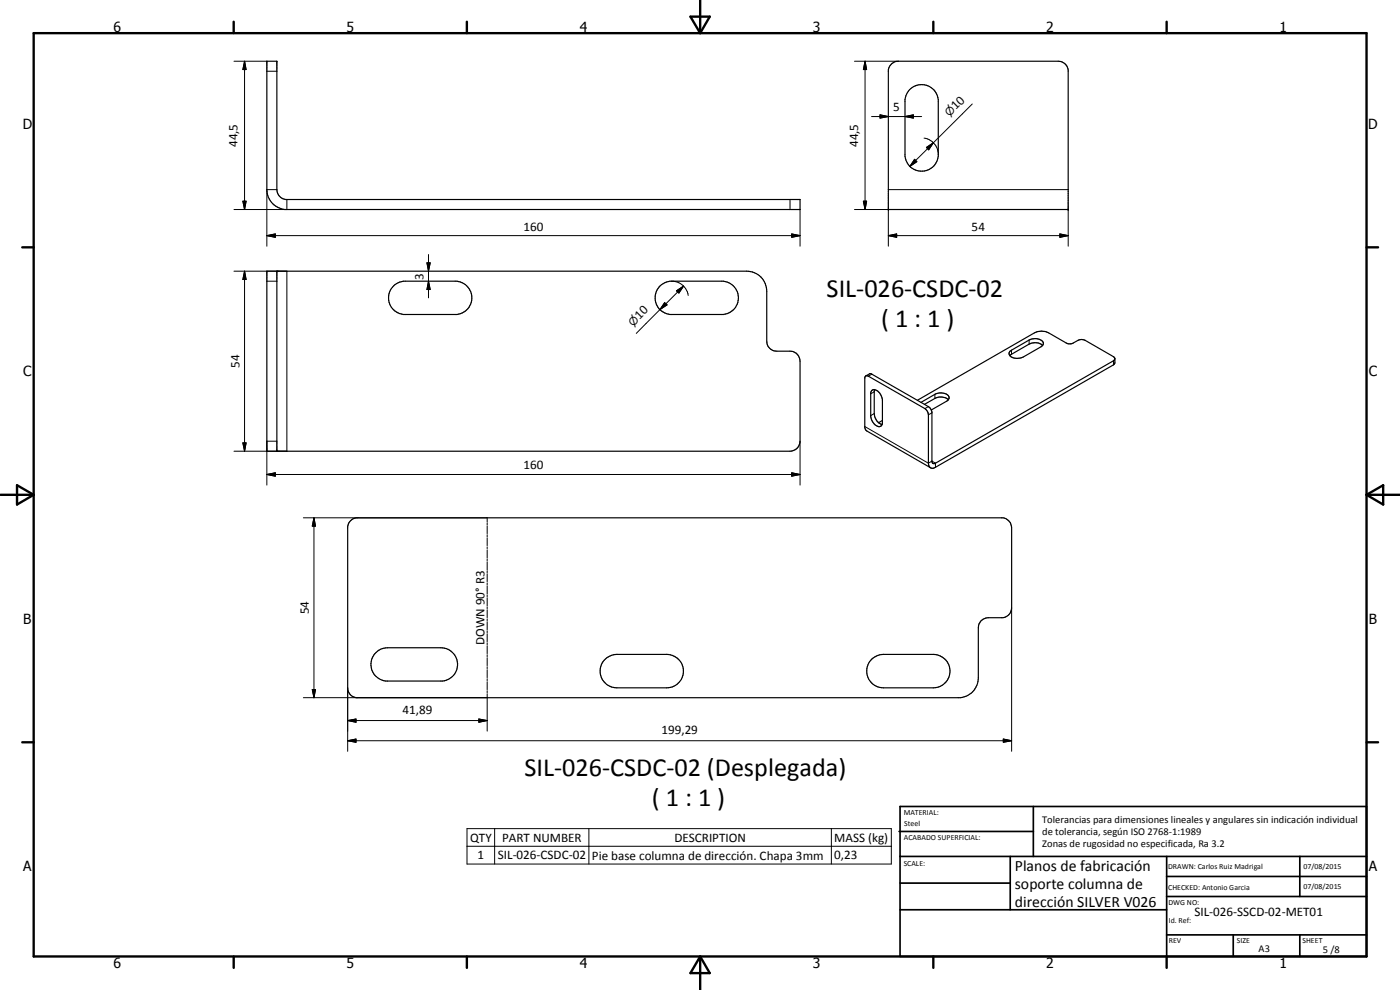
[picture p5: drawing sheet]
<svg xmlns="http://www.w3.org/2000/svg" width="420mm" height="297mm" viewBox="0 0 420 297" stroke-linecap="round" stroke-linejoin="round" font-family="sans-serif">
<g fill="none" stroke="#000" stroke-width=".35">
<path d="M80.1 18.4h3v38.5a3 3 0 0 0 2.6 3h154.4v3h-154.6a6.1 6.1 0 0 1-5.4-6zM267.5 19.3a2.62 2.62 0 0 1 2.1-.9h48a3 3 0 0 1 3 2.6v41.9h-54v-41.9l.4-1.1zM273 26.9a5 5 0 0 1 5.2-1.3 5 5 0 0 1 3.4 4.2v17.1a5 5 0 0 1-5 4.5 5 5 0 0 1-5-4.5v-17.1l.5-1.5zM80.1 81.4h144a6 6 0 0 1 6 6v15a2.96 2.96 0 0 0 3 3h4a3 3 0 0 1 3 3v24a3 3 0 0 1-3 3h-157zM83.1 81.4v54M118.2 85.7l1.3-.9 1.6-.4h16a5 5 0 0 1 4.5 5 5 5 0 0 1-4.5 5h-16a5 5 0 0 1-4.2-3.4 5 5 0 0 1 1.3-5.3zM198.2 85.7l1.3-.9 1.6-.4h16a5 5 0 0 1 4.5 5 5 5 0 0 1-4.5 5h-16a5 5 0 0 1-4.2-3.4 5 5 0 0 1 1.3-5.3zM259.9 112.8l1.2-.7h.3l17.2 9.9 .9 1.1M259.9 112.8l-.4 .4v15.1l.3 .7 19.5 11.3M261.6 117.2a2.14 2.14 0 0 1 2.9 1.7l.3 1v7.1a1.18 1.18 0 0 1-.9 1 1.18 1.18 0 0 1-1.2-.5l-.9-1.1-.5-1.4v-7.1zM262.5 116.9l-.1 7.2a3.7 3.7 0 0 0 2.3 3.3M284.6 119.9a3.7 3.7 0 0 0-3.7-.5l-3.5 1.9"/>
<path d="M312.8 103.7l-6 3.5a3.5 3.5 0 0 1-3.7-.5M312.8 103.7a1.17 1.17 0 0 0 .2-1.2 1.17 1.17 0 0 0-1.1-.7l-1-.2-1.5 .2-5.8 3.3a1 1 0 0 0-.5 1.6M312.9 103.7a3.5 3.5 0 0 0-4-.4l-5.8 3.4M334.6 107.6l-.4-.6-8.8-5-1.4-.1-2.1 1.1-1.4 .1-5.8-3.2a4.7 4.7 0 0 0-4.2 0l-35.2 20.2M334.6 107.6v1.2l-.4 .7-53.5 30.7a1.29 1.29 0 0 1-1.5 .2 1.29 1.29 0 0 1-.6-1.4v-14.5l-.4-1.3-.6-.6-17-9.7-.7-.1M334.6 107.6l-.4 .6-53.5 30.8a.64 .64 0 0 1-.7 .1 .64 .64 0 0 1-.3-.8v-14.7l-.2-.5M264.8 126.2l-1.1 .6M276.4 120.7l4.2-2.4a3.4 3.4 0 0 1 4.2 .7 1.08 1.08 0 0 1-.7 1.4l-4.6 2.6M105.2 156.3l.6-.6 1.1-.3h194.1a3.1 3.1 0 0 1 2.6 3v24a3 3 0 0 1-2.6 2.9h-4.4a2.97 2.97 0 0 0-3 3.1v15a6 6 0 0 1-5.4 5.9h-181.3a2.97 2.97 0 0 1-2.6-2.5v-48.8l.4-1.2zM112.5 196.1a4.9 4.9 0 0 1 3.8-1.7h16a5 5 0 0 1 5 4.7 5 5 0 0 1-4.4 5.2h-17.1a5 5 0 0 1-3.3-8.2zM181.7 197.7l1.8-1.1 1.6-.3h15a5 5 0 0 1 5 5.1 5 5 0 0 1-5 5h-15a5 5 0 0 1-4.6-3.2 5 5 0 0 1 1.2-5.5zM261.7 197.7l1.8-1.1 1.6-.3h15a5 5 0 0 1 5 5.1 5 5 0 0 1-5 5h-15a5 5 0 0 1-4.6-3.2 5 5 0 0 1 1.2-5.5z"/>
</g>
<g fill="none" stroke="#000" stroke-width=".3">
<path d="M70.2 18.4h9.9M73.4 18.4l.5 2.5h-1zM73.4 18.4v44.5M256.4 18.4h13.2M259.6 18.4l.5 2.5h-1zM259.6 18.4v44.5M80.1 21.4h3M261.6 35h15M264.1 34.5l2.5 .5-2.5 .4zM271.6 35l2.5-.5v.9zM291.8 31.2l-11.7 11.6M83.1 56.9h-3v17"/>
<path d="M86.1 59.9v3h-15.9M237.1 59.9v3M266.6 56.9h54M274.5 47.8l.7 .7-2.1 1.4zM277.3 41.4a5 5 0 0 1 4.3 5M278 44.2l2.1-1.4-1.4 2.2zM280.1 42.8l-7 7.1M72.9 60.4h1l-.5 2.5zM80.1 70.7l2.5-.5v1zM80.1 70.7h160M128.1 78.9h1l-.5 2.5zM128.6 76.4v13"/>
<path d="M237.6 70.2l2.5 .5-2.5 .5zM240.1 62.9v11M256.4 62.9h10.2v11M259.1 60.4h1l-.5 2.5zM266.6 70.7l2.5-.5v1zM266.6 70.7h54M318.1 70.2l2.5 .5-2.5 .5zM320.6 62.9v11M70.2 81.4h15.9v54h-15.9M73.4 81.4l.5 2.5h-1zM73.4 81.4v54M80.1 84.4h3"/>
<path d="M128.6 84.4l.5 2.5h-1zM198.1 92.9l-7.1 7.1M199.5 90.8l.7 .7-2.1 1.4zM201.6 84.4a5 5 0 0 1 4.9 4.2M203 87.2l2.1-1.3-1.4 2zM205.1 85.9l-7 7M261.7 112.3l-1.1 .6M262.4 117.6l-1.1 .6M280.6 118.3v1.2M303.6 105.1v1.2M308.9 102v1.3M334.2 108.2v1.3"/>
<path d="M72.9 132.9h1l-.5 2.5zM83.1 132.4h-3v13.1M240.1 132.4v13.1M259.5 128l19.1 11 1.1-.7 1 .7v1.2M262.4 124.1l-1.1 .6M278.6 122l-1 .6M279.7 123.9l-1.1 .6M80.1 142.4l2.5-.5v1zM80.1 142.4h160M91 155.4h55.2v1.2M94.2 155.4l.5 2.5h-1zM94.2 155.4v53.9"/>
<path d="M146.2 156.8v.7M146.2 157.8v2.3M237.6 141.9l2.5 .5-2.5 .5zM146.2 160.4v.7M146.2 161.4v2.3M146.2 164.1v.5M146.2 165v2.4M146.2 167.7v.6M146.2 168.6v2.4M146.2 171.2v.7M146.2 172.2v2.3M146.2 174.9v.6"/>
<path d="M146.2 175.8v2.4M146.2 178.5v.6M146.2 179.4v2.4M146.2 182.1v.6M146.2 183v2.3M146.2 185.7v.6M146.2 186.6v2.4M146.2 189.3v.6M146.2 190.2v2.4M146.2 192.9v.6M146.2 193.8v2.4M146.2 196.5v.6"/>
<path d="M146.2 197.4v2.4M303.6 182.4v43M91 209.3h55.2M93.7 206.9h1l-.5 2.4zM104.3 216.2l2.5-.5v1zM104.3 216.2h41.9M104.3 206.4v19M143.7 215.7l2.5 .5-2.5 .5zM146.2 200.1v.6M146.2 201v2.4M146.2 203.7v.6M146.2 204.6v2.4"/>
<path d="M146.2 207.3v.6M146.2 208.2v11.2M104.3 222.2l2.5-.5v1zM104.3 222.2h199.3M301.1 221.7l2.5 .5-2.5 .5zM140.2 248.6h127.3v10.6h-127.3zM140.2 253.9h127.3M148.5 248.6v10.6M176.7 248.6v10.6M249.5 248.6v10.6"/>
</g>
<g fill="#000">
<circle cx="266.6" cy="62.9" r=".18"/>
<circle cx="320.6" cy="62.9" r=".18"/>
</g>
<g fill="none" stroke="#000" stroke-width=".71">
<path d="M10.1 9.9h400v277.1h-400zM70.1 6.5v3.4M140.1 6.5v3.4M207.2 5h5.8l-2.9 4.9zM210.1 0v9.9M280.1 6.5v3.4M350.1 6.5v3.4M6.7 74.2h3.4M410.1 74.2h3.5M.1 148.5h10M5.1 145.6l5 2.9-5 2.9zM410.1 148.5h10"/>
<path d="M410.1 148.5l5-2.9v5.8zM6.7 222.7h3.4M410.1 222.7h3.5M70.1 287v3.4M140.1 287v3.4M210.1 287v10M210.1 287l2.9 5h-5.8zM280.1 287v3.4M350.1 287v3.4"/>
</g>
<g fill="none" stroke="#000" stroke-width=".51">
<path d="M269.8 249.5h40.3M270.1 242h140v45h-140zM270.1 257h140M303.2 257v16M310.1 242v15M350.1 257v30M390.1 257v12M270.1 265h33.1M270.1 273h80M350.1 269h60M350.1 263h60M350.1 280.5h60"/>
<path d="M370.1 280.5v6.5M390.1 280.5v6.5"/>
</g>
<g fill="#000">
<path d="M73.4 18.4l.5 2.5h-1zM259.6 18.4l.5 2.5h-1zM264.1 34.5l2.5 .5-2.5 .4zM271.6 35l2.5-.5v.9zM274.5 47.8l.7 .7-2.1 1.4zM278 44.2l2.1-1.4-1.4 2.2zM72.9 60.4h1l-.5 2.5zM80.1 70.7l2.5-.5v1zM128.1 78.9h1l-.5 2.5zM237.6 70.2l2.5 .5-2.5 .5zM259.1 60.4h1l-.5 2.5zM266.6 70.7l2.5-.5v1z"/>
<path d="M318.1 70.2l2.5 .5-2.5 .5zM73.4 81.4l.5 2.5h-1zM128.6 84.4l.5 2.5h-1zM199.5 90.8l.7 .7-2.1 1.4zM203 87.2l2.1-1.3-1.4 2zM72.9 132.9h1l-.5 2.5zM80.1 142.4l2.5-.5v1zM94.2 155.4l.5 2.5h-1zM237.6 141.9l2.5 .5-2.5 .5zM93.7 206.9h1l-.5 2.4zM104.3 216.2l2.5-.5v1zM143.7 215.7l2.5 .5-2.5 .5z"/>
<path d="M104.3 222.2l2.5-.5v1zM301.1 221.7l2.5 .5-2.5 .5z"/>
</g>
<g font-size="7.9">
<text x="248.1" y="89.1">SIL-026-CSDC-02</text>
<text x="264.4" y="98">( 1 : 1 )</text>
<text x="157.4" y="232.8">SIL-026-CSDC-02 (Desplegada)</text>
<text x="195.7" y="241.8">( 1 : 1 )</text>
</g>
<g font-size="4.7">
<text x="304.6" y="261.2">Planos de fabricación</text>
<text x="304.6" y="266.6">soporte columna de</text>
<text x="304.6" y="272">dirección SILVER V026</text>
</g>
<g font-size="4.2">
<text x="34" y="9.6">6</text>
<text x="104" y="9.6">5</text>
<text x="174" y="9.6">4</text>
<text x="244" y="9.6">3</text>
<text x="314" y="9.6">2</text>
<text x="384" y="9.6">1</text>
<text x="6.8" y="38.7">D</text>
<text x="410.6" y="38.7">D</text>
<text x="7" y="112.9">C</text>
<text x="410.8" y="112.9">C</text>
<text x="7" y="187.1">B</text>
<text x="410.8" y="187.1">B</text>
<text x="7" y="261.4">A</text>
<text x="410.8" y="261.4">A</text>
<text x="34" y="290.4">6</text>
<text x="104" y="290.4">5</text>
<text x="174" y="290.4">4</text>
<text x="244" y="290.4">3</text>
<text x="314" y="290.4">2</text>
<text x="384" y="290.4">1</text>
</g>
<g font-size="3.9">
<text x="268.1" y="33.4">5</text>
<text x="286.9" y="33.1" transform="rotate(-45 286.9 33.1)">10</text>
<text x="71.3" y="44.2" transform="rotate(-90 71.3 44.2)">44,5</text>
<text x="257.5" y="44.2" transform="rotate(-90 257.5 44.2)">44,5</text>
<text x="157.1" y="69.2">160</text>
<text x="291.6" y="69.2">54</text>
<text x="127.1" y="83.9" transform="rotate(-90 127.1 83.9)">3</text>
<text x="192" y="96" transform="rotate(-45 192 96)">10</text>
<text x="71.9" y="110.4" transform="rotate(-90 71.9 110.4)">54</text>
<text x="157.1" y="140.8">160</text>
<text x="92.7" y="184.4" transform="rotate(-90 92.7 184.4)">54</text>
<text x="145.4" y="193.5" transform="rotate(-90 145.4 193.5)">DOWN 90° R3</text>
<text x="120.8" y="214.2">41,89</text>
<text x="198.5" y="220.1">199,29</text>
<text x="141.1" y="252.6">QTY</text>
<text x="143.3" y="257.9">1</text>
<text x="149.4" y="257.9">SIL-026-CSDC-02</text>
<text x="150.7" y="252.5">PART NUMBER</text>
<text x="177.7" y="257.9">Pie base columna de dirección. Chapa 3mm</text>
<text x="202.4" y="252.6">DESCRIPTION</text>
<text x="250.4" y="252.6">MASS (kg)</text>
<text x="250.4" y="257.9">0,23</text>
<text x="358.5" y="275">SIL-026-SSCD-02-MET01</text>
</g>
<g font-size="3.3">
<text x="284.9" y="35.1" transform="rotate(-45 284.9 35.1)">n</text>
<text x="190" y="98" transform="rotate(-45 190 98)">n</text>
</g>
<g font-size="3.1">
<text x="312.7" y="246.8">Tolerancias para dimensiones lineales y angulares sin indicación individual</text>
<text x="312.7" y="250.4">de tolerancia, según ISO 2768-1:1989</text>
<text x="312.7" y="254">Zonas de rugosidad no especificada, Ra 3.2</text>
<text x="377.7" y="285.6">A3</text>
<text x="397" y="285.9">5 /8</text>
</g>
<g font-size="2.4">
<text x="271.2" y="244.4">MATERIAL:</text>
<text x="271.3" y="252">ACABADO SUPERFICIAL:</text>
<text x="271.4" y="247.9">Steel</text>
<text x="271.2" y="259.7">SCALE:</text>
<text x="350.6" y="260.8">DRAWN: Carlos Ruiz Madrigal</text>
<text x="391.2" y="260.6">07/08/2015</text>
<text x="350.6" y="267">CHECKED: Antonio Garcia</text>
<text x="391.2" y="266.7">07/08/2015</text>
<text x="350.6" y="271.4">DWG NO:</text>
<text x="350.8" y="276.9">Id. Ref:</text>
<text x="350.8" y="282.8">REV</text>
<text x="371.2" y="282.9">SIZE</text>
<text x="390.9" y="282.9">SHEET</text>
</g>
</svg>
